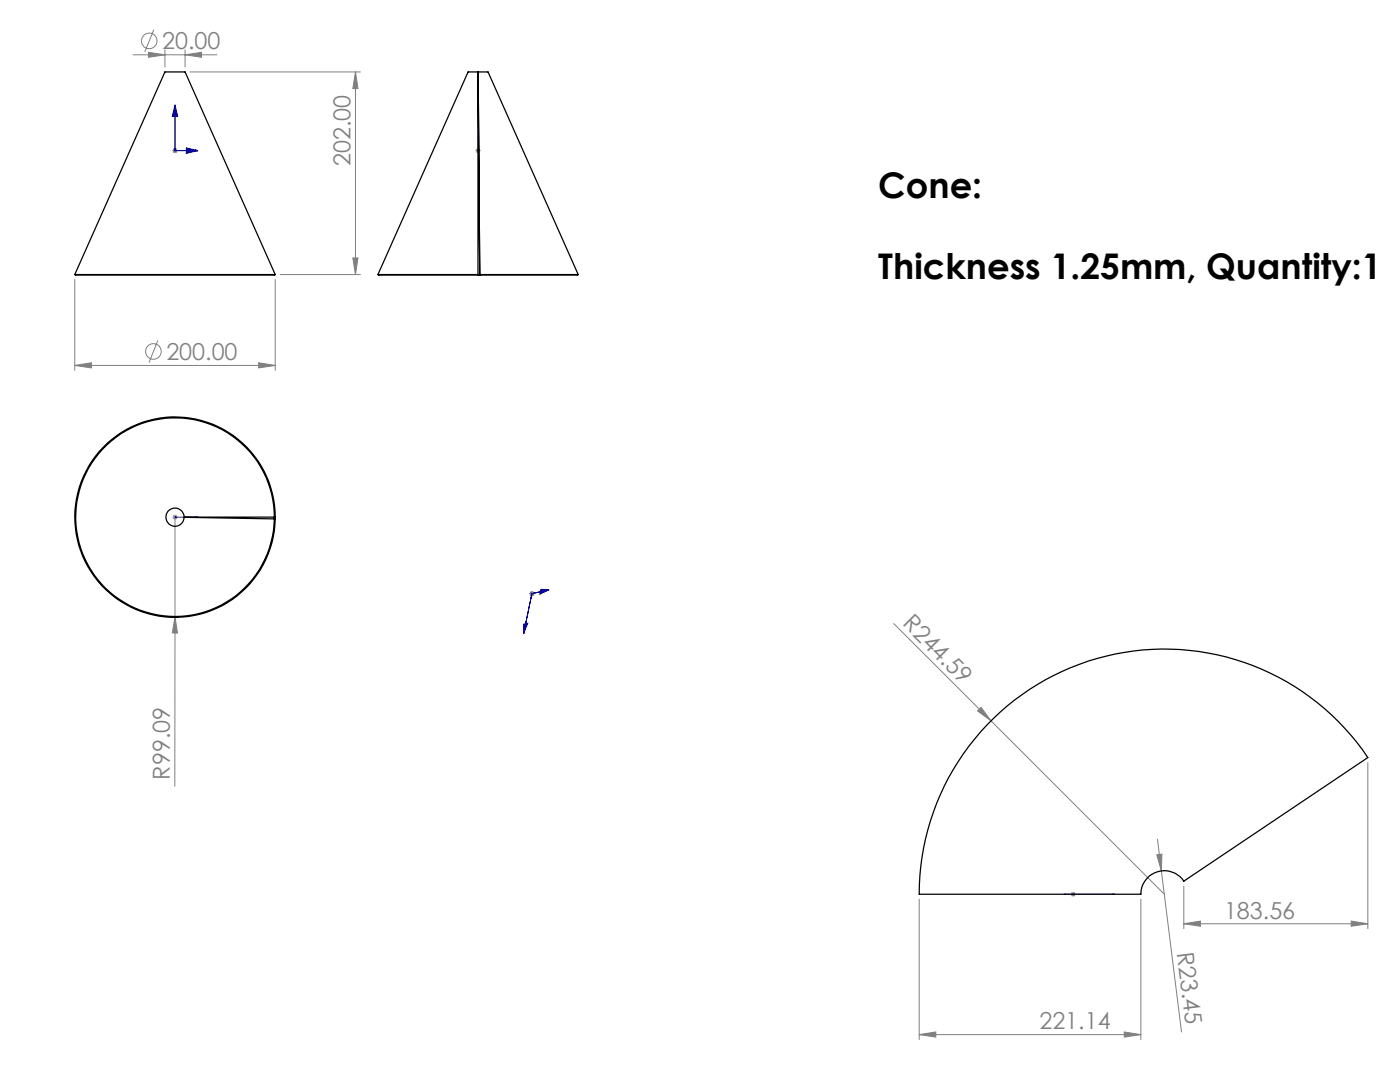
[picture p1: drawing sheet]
<svg xmlns="http://www.w3.org/2000/svg" width="279mm" height="216mm" viewBox="0 0 279 216" stroke-linecap="round" stroke-linejoin="round" font-family="sans-serif">
<g fill="none" stroke="#808080" stroke-width=".2">
<path d="M26.6 10.9h16.7M29.6 10.4l3.3 .5-3.3 .5zM30.7 5.9l-1.8 4.5M32.9 9.9v3.5M36.9 10.9l3.3-.5v1zM36.9 9.9v3.5M37.9 14.4h34M70.9 14.4v40.4M70.9 14.4l.5 3.3h-1zM34.4 30.1h1M34.6 29.7l.7 .7M34.9 29.6v1"/>
<path d="M35.3 29.7l-.7 .7M94.9 30.1h1M95 29.7l.7 .7M95.4 29.6v1M95.7 29.7l-.7 .7M14.9 55.8v18.1M54.9 55.8v18.1M55.9 54.8h16M70.4 51.5h1l-.5 3.3zM14.9 72.9l3.3-.5v1zM14.9 72.9h40M31.5 67.9l-1.8 4.5"/>
<path d="M51.6 72.4l3.3 .5-3.3 .5zM34.4 103.2h1M34.6 102.8l.7 .7M34.9 102.7v54.2M35.3 102.8l-.7 .7M105.7 118.5h.9M105.8 118.1l.7 .7M106.2 118v1M106.5 118.1l-.7 .7M34.9 123l.5 3.3h-1zM178.4 124.4l19.4 19.4M195.1 141.9l.7-.8 2 2.7z"/>
<path d="M197.8 143.8l34.6 34.6M273 152.2v33.1M183.4 179.4v28M213.7 178.4h1M213.8 178.1l.7 .7M214.2 177.9v1M214.5 178.1l-.7 .7M227.7 179.4v28M230.9 170.6l1-.2-.1 3.4zM231 167.5l4.8 38.4M236.3 176.8v8.5M236.3 184.3l3.3-.5v1z"/>
<path d="M236.3 184.3h36.7M269.7 183.8l3.3 .5-3.3 .5zM183.4 206.4l3.4-.5v1zM183.4 206.4h44.3M224.4 205.9l3.3 .5-3.3 .5z"/>
<circle cx="29.8" cy="8.2" r="1.56"/>
<circle cx="30.6" cy="70.1" r="1.55"/>
</g>
<g fill="none" stroke="#00f" stroke-width=".2">
<path d="M34.9 21v9.1h4.6M34.9 21l.1 .4h-.2zM34.9 21l.6 2.2h-1.1zM37.2 29.5l2.3 .6-2.3 .5zM39 29.9l.5 .2-.5 .1zM95.4 30.1h.1M95.4 21v9.1M95.4 29.9v.3zM95.4 21v.4v-.4M34.8 103.2h.2zM34.9 103.2h.1M34.9 103.2h4.6"/>
<path d="M39.5 103.2h-.5h.5M107.9 117.6l1.6 .1-1.8 .9zM109.2 117.7h.3l-.3 .2zM109.5 117.7l-3.3 .8-1.7 7.9M104.5 126h.2l-.2 .4zM104.5 124.5l.8-.1-.8 2zM212.3 178.4h10.2M212.3 178.4h.3zM222 178.4h.5z"/>
</g>
<g fill="#00f">
<path d="M39 29.9l.5 .2-.5 .1zM34.9 21l.1 .4h-.2z"/>
<path d="M109.2 117.7v.2l.3-.2zM104.5 126v.4l.2-.4zM107.9 117.6l-.2 1 1.8-.9zM104.5 124.5v1.9l.8-2z"/>
<path d="M37.2 29.5l2.3 .6-2.3 .5zM34.9 21l.6 2.2h-1.1zM95.4 29.9v.3zM95.4 21v.4zM39 103.2h.5zM34.8 103.2h.2z"/>
<path d="M212.3 178.4h.3zM222 178.4h.5z"/>
</g>
<g fill="#808080">
<path d="M195.1 141.9l.7-.8 2 2.7z"/>
<path d="M34.9 123l.5 3.3h-1z"/>
<path d="M230.9 170.6l1-.2-.1 3.4z"/>
<path d="M51.6 72.4l3.3 .5-3.3 .5zM14.9 72.9l3.3-.5v1z"/>
<path d="M29.6 10.4l3.3 .5-3.3 .5zM36.9 10.9l3.3-.5v1z"/>
<path d="M183.4 206.4l3.4-.5v1zM224.4 205.9l3.3 .5-3.3 .5z"/>
<path d="M70.4 51.5h1l-.5 3.3zM70.9 14.4l.5 3.3h-1z"/>
<path d="M236.3 184.3l3.3-.5v1zM269.7 183.8l3.3 .5-3.3 .5z"/>
</g>
<g fill="none" stroke="#000" stroke-width=".25">
<path d="M95.4 14.4h2l18 40.4M95.4 14.4l.3 40.5M95.4 14.4v.1M14.9 54.8h40M14.9 54.8l18-40.4h4l18 40.4M75.4 54.8l20 .1M75.4 54.8h20M75.4 54.8l18-40.4h2v40.5M95.4 54.9h.3M115.4 54.8l-19.7 .1M20.7 89.2a20 20 0 0 1 21.8-4.5 20 20 0 0 1 12.4 18.5h-18.1a1.82 1.82 0 0 0-2.5-1.8 1.82 1.82 0 0 0-.7 3 1.82 1.82 0 0 0 3-.5l.2-.7 18.1 .3a20 20 0 0 1-27.7 18.1 20 20 0 0 1-6.5-32.4zM54.8 103.2a19.8 19.8 0 0 0-29.1-17.5 19.8 19.8 0 0 0-2.2 33.8 19.8 19.8 0 0 0 31.1-13.6l.2-2.4"/>
<path d="M198.3 143.4a48.9 48.9 0 0 1 74.7 7.8l-36.7 24.6a4.7 4.7 0 0 0-5.3-1.8 4.7 4.7 0 0 0-3.3 4.4h-44.3a48.8 48.8 0 0 1 14.9-35z"/>
</g>
<g font-size="7.1">
<text x="175.3" y="39.6">Cone:</text>
<text x="175.3" y="55.7">Thickness 1.25mm, Quantity:1</text>
</g>
<g font-size="4.7" fill="#808080">
<text x="32.4" y="9.9">20.00</text>
<text x="69.9" y="33.2" transform="rotate(-90 69.9 33.2)">202.00</text>
<text x="33.2" y="71.8">200.00</text>
<text x="180" y="124.6" transform="rotate(45 180 124.6)">R244.59</text>
<text x="33.9" y="155.6" transform="rotate(-90 33.9 155.6)">R99.09</text>
<text x="244.3" y="183.3">183.56</text>
<text x="234.8" y="190.1" transform="rotate(83 234.8 190.1)">R23.45</text>
<text x="207.4" y="205.4">221.14</text>
</g>
</svg>
